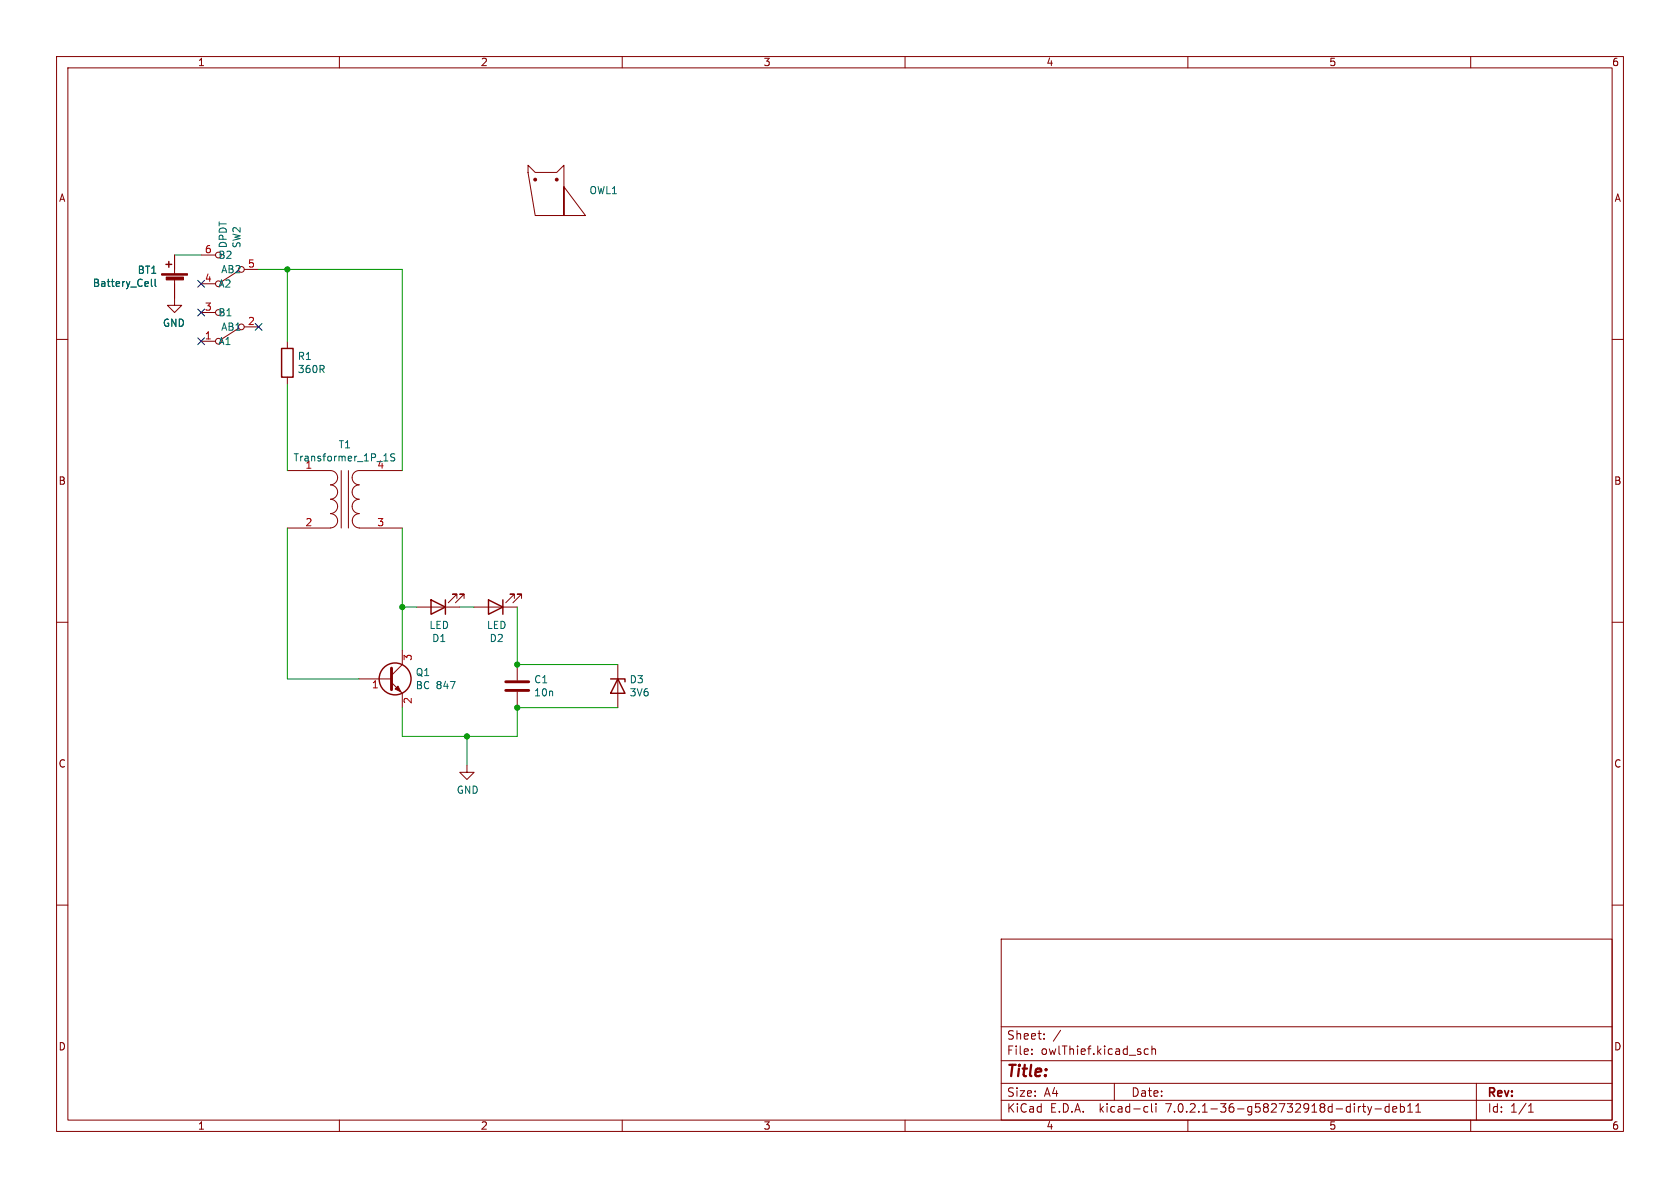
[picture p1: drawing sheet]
<svg xmlns="http://www.w3.org/2000/svg" width="297mm" height="210mm" viewBox="0 0 297 210" stroke-linecap="round" stroke-linejoin="round" font-family="sans-serif">
<g fill="none" stroke="#840000" stroke-width=".18">
<path d="M10 10h277v190h-277zM12 12h273v186h-273zM60 10v2M110 10v2M160 10v2M210 10v2M260 10v2M93.3 29.2l1.3 1.3h3.8l1.3-1.3v8.9v-5.1l3.8 5.1h-8.9l-1.3-7.6zM10 60h2M30.9 49.4v4.6h-1.3l1.3 1.2 1.2-1.2h-1.2M30.9 45.1v3.3M35.6 55.2h2.5"/>
<path d="M35.6 50.2h2.5M35.6 45.1h2.5M42.2 47.9l-3.2 2M42.2 58l-3.2 2.1M43.2 57.8h2.5M43.2 47.6h2.5M285 60h2M35.6 60.3h2.5M50.8 60.3v1.3M50.8 66.7v1.2M50.8 83.2h7.6a1.26 1.26 0 0 1 1.3 1.2 1.26 1.26 0 0 1-1.3 1.3M50.8 93.3h7.6"/>
<path d="M58.4 90.8a1.26 1.26 0 0 1 1.3 1.3 1.26 1.26 0 0 1-1.3 1.2M58.4 85.7a1.27 1.27 0 0 1 1.3 1.3 1.27 1.27 0 0 1-1.3 1.3 1.26 1.26 0 0 1 1.3 1.2 1.26 1.26 0 0 1-1.3 1.3M60.3 83.2v10.1M61.6 83.2v10.1M63.5 85.7a1.27 1.27 0 0 0-1.2 1.3 1.27 1.27 0 0 0 1.2 1.3 1.26 1.26 0 0 0-1.2 1.2 1.26 1.26 0 0 0 1.2 1.3M63.5 93.3h7.6M63.5 90.8a1.26 1.26 0 0 0-1.2 1.3 1.26 1.26 0 0 0 1.2 1.2M71.1 83.2h-7.6a1.26 1.26 0 0 0-1.2 1.2 1.26 1.26 0 0 0 1.2 1.3M10 110h2M71.1 114.9v2.6l-1.9 1.9M73.7 107.3h7.6M80.8 105.8v-.8h-.8h.8l-1.6 1.6"/>
<path d="M82 105.8v-.8h-.7h.7l-1.5 1.6M83.8 107.3h7.6M90.9 105.8v-.8h-.7h.7l-1.5 1.6M91.4 117.5v2.8M92.2 105.8v-.8h-.8h.8l-1.5 1.6M109.2 117.5v7.6M285 110h2M63.5 120h5.7M69.2 120.7l1.9 1.9v2.5M82.5 135.3v1.2h1.3l-1.3 1.3-1.2-1.3h1.2M91.4 122.3v2.8M10 160h2"/>
<path d="M285 160h2M177 166h108v32h-108zM60 198v2M110 198v2M160 198v2M177 194.5h108M177 191.5h108M177 187.5h108M177 181.5h108M182.4 186.3v.1M182.4 185.5v.1M184.6 183.6v.1"/>
<path d="M184.6 182.8v.1M197 191.5v3M202.5 195.6l.4 .1M202.9 196.5l-.4 .1M203 185.5l-.4-.1-.3 .3v.4l.1 .2h.6M203.6 195.1v1.3l.2 .2M203.6 185.5l.3-.1 .3 .1 .1 .9M203.6 184.9v1.5M204.4 195.1v.1M204.4 195.6v1M210 198v2M240.4 195.6h.2"/>
<path d="M240.9 195.6h.5M241.1 195.1v1.3l.3 .2M241.8 195.6l.3 1M242.1 196.6l-.1 .4-.2 .1M242.5 195.6l-.4 1M243.1 196h1.1M245.6 195.7l-.5-.1-.2 .3v.4l.1 .2h.6M245.6 195.1v1.5M246.2 196.1l.7-.1v-.3l-.5-.1-.2 .2 .1 .7h.6M247.6 195.7l.4-.1 .3 .3v.4l-.2 .2h-.5M247.6 195.1v1.5M248.9 196.6h.8"/>
<path d="M248.9 195.5l.4-.4v1.5M250.3 196.6h.8M250.3 195.5l.4-.4v1.5M260 198v2M261 191.5v6.5M270.2 196.6h.9M270.2 195.5l.4-.4v1.5"/>
<circle cx="38.6" cy="55.2" r=".51"/>
<circle cx="38.6" cy="45.1" r=".51"/>
<circle cx="42.7" cy="47.6" r=".51"/>
<circle cx="42.7" cy="57.8" r=".51"/>
</g>
<g fill="none" stroke="#840000" stroke-width=".25">
<path d="M29.3 46.7h1.1M29.8 46.2v1M49.8 61.6h2v5.1h-2zM76.2 106l2.5 1.3-2.5 1.3zM78.7 106v2.6M86.4 106l2.5 1.3-2.5 1.3zM88.9 106v2.6M107.9 120h2.6v.5M109.2 120l1.3 2.6h-2.6z"/>
<circle cx="69.8" cy="120" r="2.82"/>
</g>
<g fill="#840000" stroke="#840000" stroke-width=".18">
<path d="M69.8 121.8l.6-.5 .5 1z"/>
<path d="M28.6 48.4h4.5v.2h-4.5z"/>
<path d="M29.4 49h3v.5h-3z"/>
<circle cx="94.6" cy="31.7" r=".25"/>
<circle cx="98.4" cy="31.7" r=".25"/>
</g>
<path d="M69.2 118.1v3.8M89.4 122h4.1M89.4 120.5h4.1" fill="none" stroke="#840000" stroke-width=".51"/>
<path d="M26.8 49.4v1l.1 .2M27.4 49.4v1l.2 .2M67.9 81.5h.7M69.8 80.3l-.5-.1-.2 .1v.4l.6 .2 .1 .3-.3 .3-.4-.1" fill="none" stroke="#006464" stroke-width=".18"/>
<path d="M30.9 45.1h4.7M45.7 47.6h25.4v35.6M50.8 47.6v12.7M50.8 67.9v15.3M50.8 93.3v26.7h12.7M71.1 93.3v21.6M71.1 107.3h2.6M81.3 107.3h2.5M91.4 107.3v10.2h17.8M71.1 125.1v5.1h20.3v-5.1h17.8M82.5 130.2v5.1" fill="none" stroke="#009600" stroke-width=".18"/>
<path d="M35 59.7l1.2 1.2M35 49.6l1.2 1.2M35 54.6l1.2 1.3M36.2 59.7l-1.2 1.2M36.2 49.6l-1.2 1.2M36.2 54.6l-1.2 1.3M45.1 57.2l1.2 1.2M46.3 57.2l-1.2 1.2" fill="none" stroke="#000084" stroke-width=".18"/>
<g fill="#009600" stroke="#009600" stroke-width=".18">
<circle cx="91.4" cy="117.5" r=".46"/>
<circle cx="50.8" cy="47.6" r=".46"/>
<circle cx="71.1" cy="107.3" r=".46"/>
<circle cx="82.5" cy="130.2" r=".46"/>
<circle cx="91.4" cy="125.1" r=".46"/>
</g>
<text font-size="2.8" fill="#840000" x="178" y="190.8">Title:</text>
<g font-size="2.1" fill="#840000">
<text x="178" y="183.9">Sheet:</text>
<text x="186.2" y="183.9">/</text>
<text x="178" y="186.6">File:</text>
<text x="184" y="186.6">owlThief.kicad_sch</text>
<text x="178" y="196.8">KiCad</text>
<text x="178" y="194">Size:</text>
<text x="184.6" y="194">A4</text>
<text x="185.7" y="196.8">E.D.A.</text>
<text x="194.4" y="196.8">kicad-cli</text>
<text x="200" y="194">Date:</text>
<text x="206.2" y="196.8">7.0.2.1-36-g582732918d-dirty-deb11</text>
<text x="263" y="194.2">Rev:</text>
<text x="263" y="196.8">Id:</text>
<text x="267" y="196.8">1/1</text>
</g>
<g font-size="1.8" fill="#840000">
<text x="35" y="11.8">1</text>
<text x="85" y="11.8">2</text>
<text x="135" y="11.8">3</text>
<text x="185" y="11.8">4</text>
<text x="235" y="11.8">5</text>
<text x="285" y="11.8">6</text>
<text x="10.4" y="35.8">A</text>
<text x="285.4" y="35.8">A</text>
<text x="10.3" y="85.8">B</text>
<text x="285.3" y="85.8">B</text>
<text x="10.3" y="135.8">C</text>
<text x="285.3" y="135.8">C</text>
<text x="10.3" y="185.8">D</text>
<text x="285.3" y="185.8">D</text>
<text x="35" y="199.8">1</text>
<text x="85" y="199.8">2</text>
<text x="135" y="199.8">3</text>
<text x="185" y="199.8">4</text>
<text x="235" y="199.8">5</text>
<text x="285" y="199.8">6</text>
</g>
<g font-size="1.8" fill="#006464">
<text x="104.1" y="34.5">OWL1</text>
<text x="38.6" y="45.9">B2</text>
<text x="40.3" y="43.9" transform="rotate(-90 40.3 43.9)">DPDT</text>
<text x="42.7" y="43.9" transform="rotate(-90 42.7 43.9)">SW2</text>
<text x="16.4" y="50.9">Battery_Cell</text>
<text x="24.3" y="48.6">BT1</text>
<text x="38.6" y="51">A2</text>
<text x="39" y="48.5">AB2</text>
<text x="28.7" y="57.9">GND</text>
<text x="38.6" y="56.1">B1</text>
<text x="39" y="58.6">AB1</text>
<text x="38.6" y="61.2">A1</text>
<text x="52.6" y="63.8">R1</text>
<text x="52.6" y="66.1">360R</text>
<text x="51.8" y="81.7">Transformer_1P_1S</text>
<text x="53.9" y="82.9">1</text>
<text x="59.8" y="79.4">T1</text>
<text x="66.6" y="82.9">4</text>
<text x="75.9" y="111.3">LED</text>
<text x="76.3" y="113.7">D1</text>
<text x="86" y="111.3">LED</text>
<text x="86.5" y="113.7">D2</text>
<text x="73.4" y="119.7">Q1</text>
<text x="73.4" y="122">BC 847</text>
<text x="94.4" y="120.9">C1</text>
<text x="94.4" y="123.3">10n</text>
<text x="111.3" y="120.9">D3</text>
<text x="111.3" y="123.3">3V6</text>
<text x="80.7" y="140.5">GND</text>
</g>
<g font-size="1.8" fill="#a90000">
<text x="36.2" y="44.8">6</text>
<text x="43.8" y="47.4">5</text>
<text x="36.2" y="49.9">4</text>
<text x="36.2" y="55">3</text>
<text x="43.8" y="57.5">2</text>
<text x="36.2" y="60.1">1</text>
<text x="53.9" y="93.1">2</text>
<text x="66.6" y="93.1">3</text>
<text x="73" y="116.9" transform="rotate(-90 73 116.9)">3</text>
<text x="65.7" y="121.9">1</text>
<text x="73" y="124.5" transform="rotate(-90 73 124.5)">2</text>
</g>
</svg>
